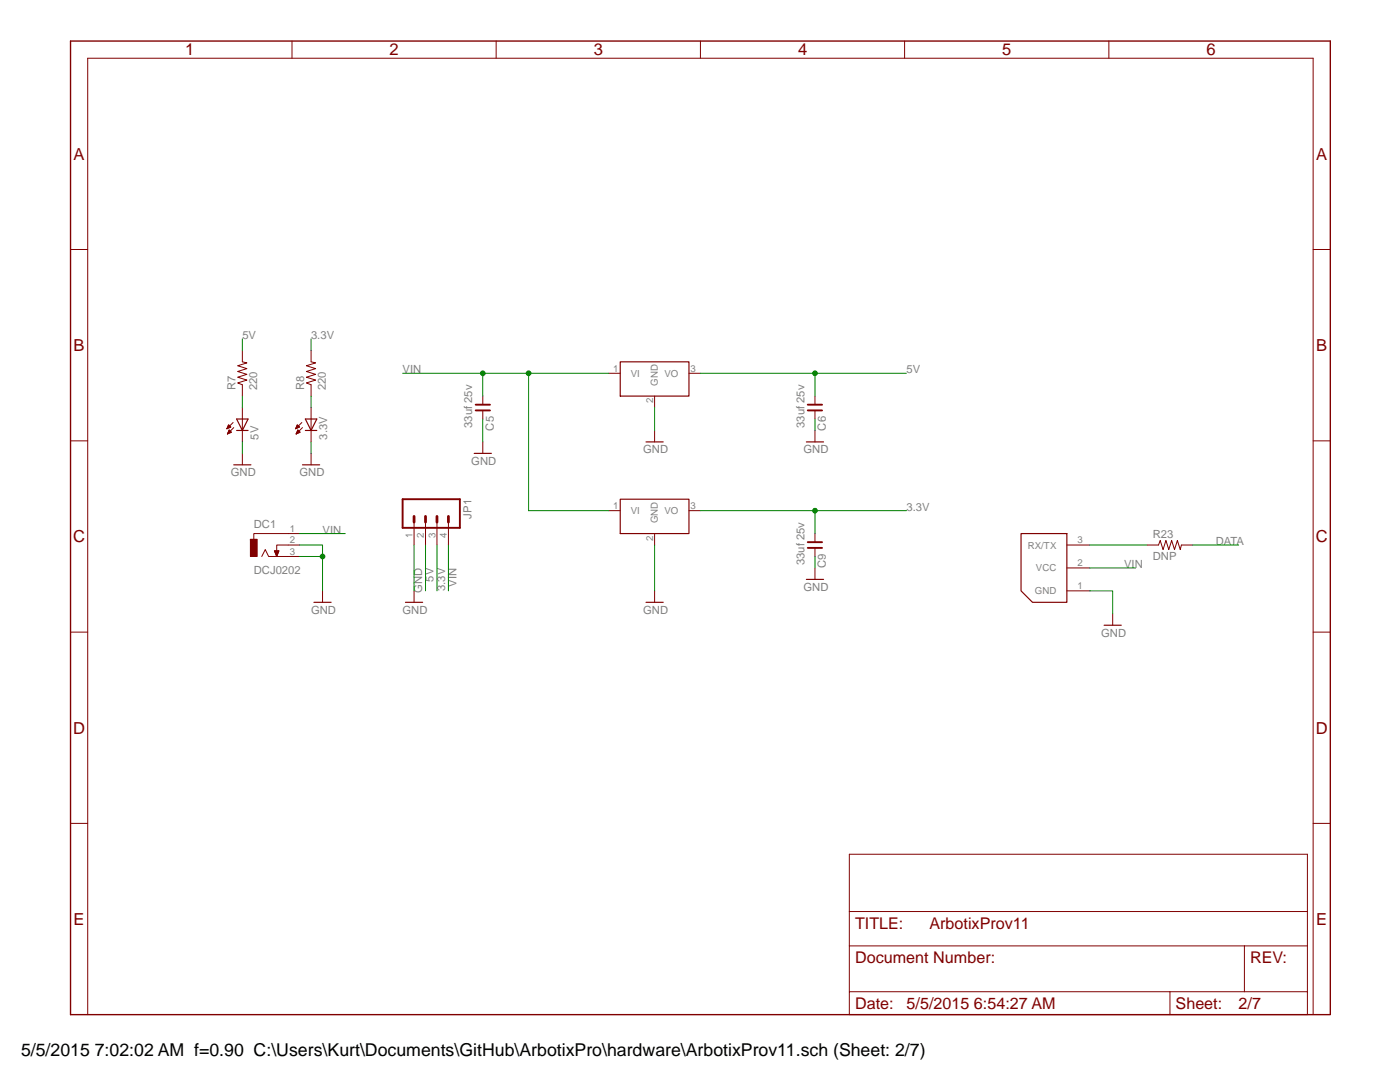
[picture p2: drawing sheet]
<svg xmlns="http://www.w3.org/2000/svg" width="279mm" height="216mm" viewBox="0 0 279 216" stroke-linecap="round" stroke-linejoin="round" font-family="sans-serif">
<g fill="none" stroke="#800000" stroke-width=".23">
<path d="M123.8 72.2h13.7v6.8h-13.7zM46.7 92.8h3.4M47.2 83.6h2.3l-1.1 2.3zM47.2 85.9h2.3M60.4 92.8h3.4M60.9 83.6h2.3l-1.1 2.3zM60.9 85.9h2.3M94.6 90.5h3.5M123.8 99.6h13.7v6.9h-13.7zM128.9 88.2h3.5M160.9 88.2h3.5M160.9 115.6h3.5"/>
<path d="M128.9 120.2h3.5"/>
</g>
<g fill="none" stroke="#800000" stroke-width=".2">
<path d="M48.4 69.9v2.3l.9 .2-1.9 .6 1.9 .6-1.9 .5 1.9 .6-1.9 .6 1.9 .5-1.9 .6 1 .4v2.2M62.1 69.9v2.3l.9 .2-1.8 .6 1.8 .6-1.8 .5 1.8 .6-1.8 .6 1.8 .5-1.8 .6 .9 .4v2.2M96.4 79v1.8M121.5 74.5h2.3M130.6 79v2.3M137.5 74.5h2.3M162.6 79v1.8M45.3 85.5h.1M45.4 85.4h.3M45.4 86.6h.1M45.4 85.3h.5M45.4 86.4h.3"/>
<path d="M45.4 85.2h.6M45.5 85.1h.4M45.5 86.3h.5M45.5 85h.3M45.6 86.2h.6M45.6 84.9h.1M45.6 86.1h.5M45.6 84.8l.5 .4-.8 .4zM45.6 86h.4M45.7 85.9h.1M45.7 85.8h.1M45.7 85.8l.5 .5-.8 .3z"/>
<path d="M46.5 84.3l-1.2 1.3M46.7 85.3l-1.3 1.3M48.4 81.3v6.9M48.4 90.5v2.3M59 85.5h.2M59.1 85.4h.3M59.1 86.6h.1M59.1 85.3h.5M59.2 86.4h.3M59.2 85.2h.5M59.2 86.3h.5M59.2 85.1h.4"/>
<path d="M59.2 85h.3M59.3 86.2h.6M59.3 84.9h.1M59.3 86.1h.5M59.3 84.8l.5 .4-.8 .4zM59.4 86h.3M59.4 85.9h.2M59.4 85.8h.1M59.4 85.8l.5 .5-.8 .3zM60.2 84.3l-1.2 1.3M60.4 85.3l-1.3 1.3M62.1 81.3v6.9"/>
<path d="M62.1 90.5v2.3M96.4 81.9v1.7M96.4 88.2v2.3M130.6 85.9v2.3M162.6 81.9v1.7M162.6 85.9v2.3M52.2 111l.7-1.3 .7 1.3h3.9M57.5 106.5h-6.8v1.1M57.5 108.8h-2.3v2.2M121.5 101.9h2.3M130.6 106.5v2.3M130.6 117.9v2.3"/>
<path d="M137.5 101.9h2.3M162.6 106.5v1.7M162.6 109.3v1.7M162.6 113.3v2.3"/>
</g>
<path d="M94.9 81.9h2.9M94.9 80.8h2.9M161.2 81.9h2.9M161.2 80.8h2.9M161.2 109.3h2.9M161.2 108.2h2.9" fill="none" stroke="#800000" stroke-width=".38"/>
<path d="M50 107.6h1.3v3.4h-1.3z" fill="#800000"/>
<g fill="none" stroke="#800000" stroke-width=".2">
<path d="M58.3 8.2v3.4M99 8.2v3.4M139.8 8.2v3.4M180.5 8.2v3.4M221.3 8.2v3.4M14.1 49.8h3.4M262.1 49.8h3.4M14.1 88h3.4M262.1 88h3.4M50 107.6h1.3v3.4h-1.3zM50 107.6h.1M54.8 109.9h.9l-.5 1.1z"/>
<path d="M54.8 109.9h.9M54.8 110h.8M54.9 110.2h.7M54.9 110.3h.6M54.9 110.4h.6M55 110.5h.5M55 110.6h.4M55.1 110.7h.3M55.1 110.8h.2M55.2 110.9h.1M55.2 111h.1M57.5 106.5h2.3"/>
<path d="M57.5 108.8h2.3M57.5 111h2.3M64.4 117.9v2.3M82.6 104.2v4.6M82.6 117.9v2.3M84.9 104.2v4.6M87.2 104.2v4.6M89.5 104.2v4.6M212.9 108.8h4.6M212.9 117.9h4.6M212.9 113.3h4.6M228.9 108.8h2.3l.3-1 .6 1.9 .6-1.9 .6 1.9 .5-1.9 .6 1.9 .6-1.9 .5 1.9 .3-.9h2.3"/>
<path d="M14.1 126.1h3.4M222.1 122.5v2.3M262.1 126.1h3.4M14.1 164.3h3.4M262.1 164.3h3.4M169.5 188.7h91.4M169.5 197.9v-27.4h91.4v27.4M169.5 181.9h91.4M233.5 197.9v4.6M233.5 197.9h14.8M248.3 197.9h12.6v4.6h-91.4v-4.6h64M248.3 188.7v9.2"/>
<path d="M17.5 202.5v-190.9h244.6v190.9"/>
</g>
<path d="M203.8 106.5h9.1v13.7h-6.8l-2.3-2.3zM62.7 120.2h3.4M80.9 120.2h3.4M220.3 124.8h3.5" fill="none" stroke="#800000" stroke-width=".23"/>
<path d="M80.3 99.6h11.5v5.7h-11.5z" fill="none" stroke="#800000" stroke-width=".38"/>
<path d="M82.6 103v1.2M84.9 103v1.2M87.2 103v1.2M89.5 103v1.2" fill="none" stroke="#800000" stroke-width=".55"/>
<path d="M14.1 8.2h251.4v194.3h-251.4z" fill="none" stroke="#800000" stroke-width=".28"/>
<path d="M48.4 88.2v2.3M62.1 88.2v2.3M96.4 83.6v4.6M130.6 81.3v4.6M162.6 83.6v2.3M59.8 108.8h4.6v9.1M59.8 111h4.6M130.6 108.8v9.1M162.6 111v2.3" fill="none" stroke="#008000" stroke-width=".2"/>
<circle cx="64.4" cy="111" r=".46" fill="#008000"/>
<g fill="none" stroke="#008000" stroke-width=".2">
<path d="M139.8 74.5h41.1M162.6 74.5v4.5M82.6 108.8v9.1M217.5 117.9h4.6v4.6"/>
<circle cx="64.4" cy="111" r=".46"/>
</g>
<circle cx="162.6" cy="74.5" r=".46" fill="#008000"/>
<g fill="none" stroke="#008000" stroke-width=".2">
<path d="M48.4 67.6v2.3M80.3 74.5h16.1M96.4 74.5h25.1M96.4 74.5v4.5M84.9 108.8v9.1M105.5 101.9h16"/>
<circle cx="162.6" cy="74.5" r=".46"/>
</g>
<circle cx="96.4" cy="74.5" r=".46" fill="#008000"/>
<g fill="none" stroke="#008000" stroke-width=".2">
<path d="M105.5 74.5v27.4"/>
<circle cx="96.4" cy="74.5" r=".46"/>
</g>
<circle cx="105.5" cy="74.5" r=".46" fill="#008000"/>
<g fill="none" stroke="#008000" stroke-width=".2">
<path d="M48.4 79v2.3M62.1 67.6v2.3M62.1 79v2.3M59.8 106.5h9.1M89.5 108.8v9.1M139.8 101.9h41.1M162.6 101.9v4.6M217.5 113.3h9.1"/>
<circle cx="105.5" cy="74.5" r=".46"/>
</g>
<circle cx="162.6" cy="101.9" r=".46" fill="#008000"/>
<g fill="none" stroke="#008000" stroke-width=".2">
<path d="M87.2 108.8v9.1M217.5 108.8h11.4M238.1 108.8h9.1"/>
<circle cx="162.6" cy="101.9" r=".46"/>
</g>
<text font-size="3.5" x="4.2" y="210.7">5/5/2015 7:02:02 AM f=0.90 C:\Users\Kurt\Documents\GitHub\ArbotixPro\hardware\ArbotixProv11.sch (Sheet: 2/7)</text>
<g font-size="3.3" fill="#800000">
<text x="37" y="11.1">1</text>
<text x="77.7" y="11.1">2</text>
<text x="118.5" y="11.1">3</text>
<text x="159.3" y="11.1">4</text>
<text x="200" y="11.1">5</text>
<text x="240.8" y="11.1">6</text>
<text x="14.7" y="31.9">A</text>
<text x="262.7" y="31.9">A</text>
<text x="14.7" y="70">B</text>
<text x="262.7" y="70">B</text>
<text x="14.6" y="108.2">C</text>
<text x="262.6" y="108.2">C</text>
<text x="14.6" y="146.4">D</text>
<text x="262.6" y="146.4">D</text>
<text x="14.7" y="184.5">E</text>
<text x="262.7" y="184.5">E</text>
</g>
<g font-size="3.2" fill="#800000">
<text x="170.6" y="185.3">TITLE:</text>
<text x="185.5" y="185.3">ArbotixProv11</text>
<text x="170.6" y="192.2">Document Number:</text>
<text x="249.5" y="192.2">REV:</text>
<text x="170.6" y="201.3">Date:</text>
<text x="180.9" y="201.3">5/5/2015 6:54:27 AM</text>
<text x="234.6" y="201.3">Sheet:</text>
<text x="247.2" y="201.3">2/7</text>
</g>
<g font-size="2.2" fill="#808080">
<text x="48.4" y="67.6">5V</text>
<text x="62.1" y="67.6">3.3V</text>
<text x="47" y="77.9" transform="rotate(-90 47 77.9)">R7</text>
<text x="51.3" y="77.9" transform="rotate(-90 51.3 77.9)">220</text>
<text x="60.7" y="77.9" transform="rotate(-90 60.7 77.9)">R8</text>
<text x="65" y="77.9" transform="rotate(-90 65 77.9)">220</text>
<text x="80.3" y="74.5">VIN</text>
<text x="180.9" y="74.5">5V</text>
<text x="51.6" y="87.7" transform="rotate(-90 51.6 87.7)">5V</text>
<text x="65.3" y="87.7" transform="rotate(-90 65.3 87.7)">3.3V</text>
<text x="94.3" y="85.4" transform="rotate(-90 94.3 85.4)">33uf 25v</text>
<text x="98.5" y="85.9" transform="rotate(-90 98.5 85.9)">C5</text>
<text x="160.5" y="85.4" transform="rotate(-90 160.5 85.4)">33uf 25v</text>
<text x="164.8" y="85.9" transform="rotate(-90 164.8 85.9)">C6</text>
<text x="46.1" y="95">GND</text>
<text x="59.8" y="95">GND</text>
<text x="94.1" y="92.8">GND</text>
<text x="128.4" y="90.5">GND</text>
<text x="160.4" y="90.5">GND</text>
<text x="180.9" y="101.9">3.3V</text>
<text x="50.7" y="105.3">DC1</text>
<text x="64.4" y="106.5">VIN</text>
<text x="94.1" y="103.5" transform="rotate(-90 94.1 103.5)">JP1</text>
<text x="230.1" y="107.4">R23</text>
<text x="160.5" y="112.8" transform="rotate(-90 160.5 112.8)">33uf 25v</text>
<text x="164.8" y="113.3" transform="rotate(-90 164.8 113.3)">C9</text>
<text x="224.3" y="113.3">VIN</text>
<text x="230.1" y="111.7">DNP</text>
<text x="242.6" y="108.8">DATA</text>
<text x="50.7" y="114.5">DCJ0202</text>
<text x="84.2" y="118.3" transform="rotate(-90 84.2 118.3)">GND</text>
<text x="86.5" y="116.1" transform="rotate(-90 86.5 116.1)">5V</text>
<text x="88.8" y="117.9" transform="rotate(-90 88.8 117.9)">3.3V</text>
<text x="91.1" y="117.1" transform="rotate(-90 91.1 117.1)">VIN</text>
<text x="160.4" y="117.9">GND</text>
<text x="62.1" y="122.5">GND</text>
<text x="80.3" y="122.5">GND</text>
<text x="128.4" y="122.5">GND</text>
<text x="219.8" y="127">GND</text>
</g>
<g font-size="1.9" fill="#808080">
<text x="122.4" y="74.1">1</text>
<text x="125.9" y="75.2">VI</text>
<text x="131.3" y="76.9" transform="rotate(-90 131.3 76.9)">GND</text>
<text x="132.6" y="75.2">VO</text>
<text x="137.8" y="74.1">3</text>
<text x="130.3" y="80.5" transform="rotate(-90 130.3 80.5)">2</text>
<text x="122.4" y="101.6">1</text>
<text x="137.8" y="101.6">3</text>
<text x="57.8" y="106.2">1</text>
<text x="82.3" y="107.4" transform="rotate(-90 82.3 107.4)">1</text>
<text x="84.6" y="107.4" transform="rotate(-90 84.6 107.4)">2</text>
<text x="86.9" y="107.4" transform="rotate(-90 86.9 107.4)">3</text>
<text x="89.2" y="107.4" transform="rotate(-90 89.2 107.4)">4</text>
<text x="125.9" y="102.6">VI</text>
<text x="130.3" y="107.9" transform="rotate(-90 130.3 107.9)">2</text>
<text x="131.3" y="104.4" transform="rotate(-90 131.3 104.4)">GND</text>
<text x="132.6" y="102.6">VO</text>
<text x="57.8" y="108.4">2</text>
<text x="57.8" y="110.7">3</text>
<text x="205.1" y="109.5">RX/TX</text>
<text x="215" y="108.4">3</text>
<text x="215" y="113">2</text>
<text x="206.5" y="118.6">GND</text>
<text x="206.7" y="114">VCC</text>
<text x="215" y="117.6">1</text>
</g>
</svg>
